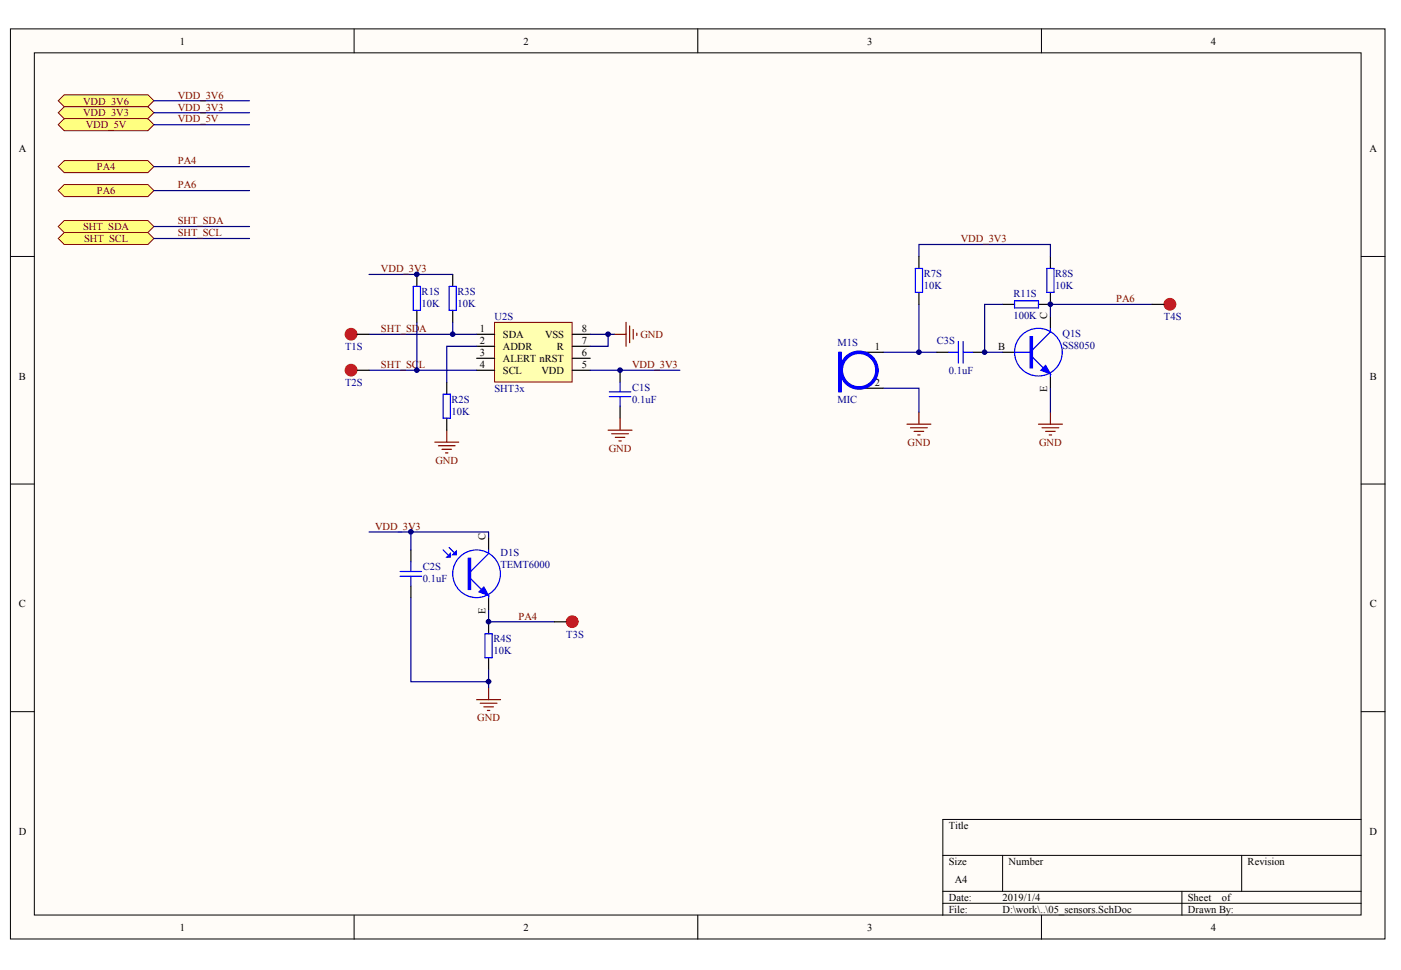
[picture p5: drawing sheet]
<svg xmlns="http://www.w3.org/2000/svg" width="289mm" height="200mm" viewBox="0 0 289 200" stroke-linecap="round" stroke-linejoin="round" font-family="sans-serif">
<g fill="#fffcf8" stroke="#000" stroke-width=".21">
<path d="M2.2 6h283.4v187.6h-283.4z"/>
<path d="M7.1 10.9h273.6v177.8h-273.6z"/>
</g>
<g fill="none" stroke="#000" stroke-width=".21">
<path d="M73 6v4.9M143.9 6v4.9M214.8 6v4.9M2.2 52.9h4.9M280.7 52.9h5M2.2 99.8h4.9M280.7 99.8h5M2.2 146.7h4.9M280.7 146.7h5M194.4 176.4h86.3M206.8 176.4v7.4M256.1 176.4v7.4"/>
<path d="M280.7 169h-86.3v19.7M73 188.7v5M143.9 188.7v5M194.4 183.8h86.3M194.4 186.3h86.3M214.8 188.7v5M243.7 183.8v4.9"/>
</g>
<path d="M13.2 19.5h17.3l1.2 1.3-1.2 1.2h-17.3l-1.2-1.2z" fill-rule="evenodd" fill="#ffff80" stroke="#800000" stroke-width=".21"/>
<path d="M31.7 20.8h19.8" fill="none" stroke="#000080" stroke-width=".25"/>
<path d="M13.2 22h17.3l1.2 1.2-1.2 1.3h-17.3l-1.2-1.3z" fill-rule="evenodd" fill="#ffff80" stroke="#800000" stroke-width=".21"/>
<path d="M31.7 23.2h19.8" fill="none" stroke="#000080" stroke-width=".25"/>
<path d="M102 66.5h16v12.3h-16z" fill="#ffffb0" stroke="#800000" stroke-width=".21"/>
<g fill="none" stroke="#000" stroke-width=".25">
<path d="M86 56.6v2.5M93.4 56.6v2.5M86 64v2.5M93.4 64v2.5M98.3 68.9h3.7M98.3 71.4h3.7M98.3 73.9h3.7M98.3 76.4h3.7M118 68.9h3.7M118 71.4h3.7M118 73.9h3.7M118 76.4h3.7"/>
<path d="M127.9 76.4v2.4M127.9 83.8v2.4"/>
</g>
<path d="M85.2 59.1h1.5v4.9h-1.5zM92.6 59.1h1.5v4.9h-1.5zM127.9 78.8v2M125.7 81.8h4.4M125.7 80.8h4.4M127.9 81.8v2" fill="none" stroke="#00f" stroke-width=".25"/>
<path d="M76.1 56.6h17.3M76.1 76.4h22.2M76.1 68.9h22.2M86 66.5v9.9M93.4 66.5v2.4M121.7 76.4h18.5M121.7 68.9h4.9" fill="none" stroke="#000080" stroke-width=".25"/>
<path d="M126.6 68.9h2.5M129.1 66.5v4.9M129.8 67.2v3.5M130.6 68v1.9M131.3 68.7v.5M125.4 88.7h4.9M126.2 89.4h3.4M126.9 90.2h2M127.6 90.9h.5M127.9 86.2v2.5" fill="none" stroke="#800000" stroke-width=".25"/>
<path d="M13.2 45.5h17.3l1.2 1.2-1.2 1.2h-17.3l-1.2-1.2z" fill-rule="evenodd" fill="#ffff80" stroke="#800000" stroke-width=".21"/>
<path d="M31.7 46.7h19.8" fill="none" stroke="#000080" stroke-width=".25"/>
<path d="M13.2 47.9h17.3l1.2 1.3-1.2 1.2h-17.3l-1.2-1.2z" fill-rule="evenodd" fill="#ffff80" stroke="#800000" stroke-width=".21"/>
<path d="M31.7 49.2h19.8M98.3 71.4h-6.2v7.4M125.4 68.9v2.5h-3.7M84.7 109.7v3.7M84.7 123.3v17.3h16.1M100.8 125.8v2.4h13.5M100.8 138.1v3.7" fill="none" stroke="#000080" stroke-width=".25"/>
<path d="M89.7 91.2h4.9M90.4 91.9h3.5M91.1 92.7h2M91.9 93.4h.5M92.1 88.7v2.5M98.3 144.3h4.9M99 145h3.5M99.8 145.8h1.9M100.5 146.5h.5M100.8 141.8v2.5" fill="none" stroke="#800000" stroke-width=".25"/>
<path d="M92.1 78.8v2.5M92.1 86.2v2.5M84.7 113.4v2.5M84.7 120.8v2.5M100.8 128.2v2.5M100.8 135.6v2.5" fill="none" stroke="#000" stroke-width=".25"/>
<path d="M91.4 81.3h1.5v4.9h-1.5zM82.5 118.8h4.5M82.5 117.9h4.5M84.7 115.9v2M84.7 118.8v2M100 130.7h1.5v4.9h-1.5z" fill="none" stroke="#00f" stroke-width=".25"/>
<path d="M13.2 33.1h17.3l1.2 1.3-1.2 1.2h-17.3l-1.2-1.2z" fill-rule="evenodd" fill="#ffff80" stroke="#800000" stroke-width=".21"/>
<path d="M31.7 34.4h19.8M189.5 52.9v-2.5h27.1v2.5M182.1 72.6h11.1M189.5 62.8v9.8M237.6 62.8h-21v2.4M182.1 80.1h7.4v4.9M216.6 80.1v4.9" fill="none" stroke="#000080" stroke-width=".25"/>
<path d="M189.5 52.9v2.5M216.6 52.9v2.5M189.5 60.3v2.5M206.8 72.6h2.4M216.6 60.3v2.5M216.6 65.2v2.5M216.6 77.6v2.5" fill="none" stroke="#000" stroke-width=".25"/>
<g fill="none" stroke="#00f" stroke-width=".25">
<path d="M188.8 55.4h1.4v4.9h-1.4zM215.9 55.4h1.5v4.9h-1.5zM209.2 72.6h3.7M212.9 73.6l2.2 2.3M216.6 67.7v.7l-3.7 3.8M216.6 77.1v.5"/>
<circle cx="214.1" cy="72.6" r="4.9"/>
</g>
<g fill="#00f" stroke="#00f" stroke-width=".25">
<path d="M215.6 75.4l1 1.7-1.9-.7z"/>
<path d="M212.4 69.4h.5v6.5h-.5z" fill-rule="evenodd"/>
</g>
<path d="M187 87.5h5M187.8 88.2h3.4M188.5 89h2M189.3 89.7h.5M189.5 85v2.5M214.2 87.5h4.9M214.9 88.2h3.5M215.6 89h2M216.4 89.7h.5M216.6 85v2.5" fill="none" stroke="#800000" stroke-width=".25"/>
<path d="M13.2 24.5h17.3l1.2 1.2-1.2 1.3h-17.3l-1.2-1.3z" fill-rule="evenodd" fill="#ffff80" stroke="#800000" stroke-width=".21"/>
<path d="M31.7 25.7h19.8M76.1 109.7h24.7v1.2" fill="none" stroke="#000080" stroke-width=".25"/>
<path d="M13.2 38.1h17.3l1.2 1.2-1.2 1.2h-17.3l-1.2-1.2z" fill-rule="evenodd" fill="#ffff80" stroke="#800000" stroke-width=".21"/>
<path d="M31.7 39.3h19.8M206.8 62.8h-3.7v9.8h3.7" fill="none" stroke="#000080" stroke-width=".25"/>
<path d="M73.6 68.9h2.5M73.6 76.4h2.5M178.4 72.6h3.7M193.2 72.6h2.5M200.6 72.6h2.5M206.8 62.8h2.4M214.2 62.8h2.4M237.6 62.8h2.4M178.4 80.1h3.7M100.8 110.9v2.5M100.8 123.3v2.5M114.3 128.2h2.5" fill="none" stroke="#000" stroke-width=".25"/>
<g fill="none" stroke="#00f" stroke-width=".25">
<path d="M195.7 72.6h1.9M197.6 70.4v4.5M198.6 72.6h2M198.6 70.4v4.5M209.2 62h5v1.5h-5zM91.4 113.4l1 1M92.6 112.9l1 1M97.1 119.3l2.2 2.3M100.8 113.4v.7l-3.7 3.8M100.8 122.8v.5"/>
<circle cx="98.3" cy="118.3" r="4.9"/>
</g>
<g fill="#ee0e22" stroke="#ee0e22" stroke-width=".21">
<circle cx="72.4" cy="68.9" r="1.22"/>
<circle cx="72.4" cy="76.3" r="1.22"/>
<circle cx="118" cy="128.2" r="1.22"/>
<circle cx="241.3" cy="62.7" r="1.22"/>
</g>
<g fill="#00f" stroke="#00f" stroke-width=".25">
<path d="M99.8 121.1l1 1.7-2-.8z"/>
<path d="M94.1 113.7v.7h-.7z"/>
<path d="M92.9 114.1v.8h-.8z"/>
<path d="M96.6 115.1h.5v6.5h-.5z" fill-rule="evenodd"/>
<path d="M173 72.6h.5v8.2h-.5z" fill-rule="evenodd"/>
</g>
<circle cx="177.2" cy="76.3" r="3.7" fill="none" stroke="#00f" stroke-width=".74"/>
<g fill="#000080" stroke="#000080" stroke-width=".21">
<circle cx="84.7" cy="109.7" r=".48"/>
<circle cx="86" cy="76.3" r=".48"/>
<circle cx="86" cy="56.6" r=".48"/>
<circle cx="93.4" cy="68.9" r=".48"/>
<circle cx="100.8" cy="140.5" r=".48"/>
<circle cx="100.8" cy="128.2" r=".48"/>
<circle cx="125.4" cy="68.9" r=".48"/>
<circle cx="127.9" cy="76.3" r=".48"/>
<circle cx="189.5" cy="72.6" r=".48"/>
<circle cx="203" cy="72.6" r=".47"/>
<circle cx="216.6" cy="62.7" r=".48"/>
</g>
<g font-size="2.2">
<text x="37.1" y="9.2">1</text>
<text x="107.9" y="9.2">2</text>
<text x="178.8" y="9.2">3</text>
<text x="249.7" y="9.2">4</text>
<text x="3.9" y="31.4">A</text>
<text x="282.4" y="31.4">A</text>
<text x="98.9" y="68.5">1</text>
<text x="98.9" y="71">2</text>
<text x="103.7" y="69.7">SDA</text>
<text x="112.4" y="69.7">VSS</text>
<text x="120" y="71">7</text>
<text x="120" y="68.5">8</text>
<text x="98.9" y="73.4">3</text>
<text x="98.9" y="75.9">4</text>
<text x="103.7" y="72.2">ADDR</text>
<text x="103.7" y="74.7">ALERT nRST</text>
<text x="103.7" y="77.1">SCL</text>
<text x="111.7" y="77.1">VDD</text>
<text x="114.9" y="72.2">R</text>
<text x="120" y="75.9">5</text>
<text x="120" y="73.4">6</text>
<text x="180.4" y="72.2">1</text>
<text x="205.8" y="72.2">B</text>
<text x="3.9" y="78.3">B</text>
<text x="180.4" y="79.6">2</text>
<text x="282.5" y="78.3">B</text>
<text x="3.9" y="125.2">C</text>
<text x="282.5" y="125.2">C</text>
<text x="3.9" y="172.2">D</text>
<text x="195.7" y="170.9">Title</text>
<text x="282.4" y="172.2">D</text>
<text x="195.7" y="178.3">Size</text>
<text x="208" y="178.3">Number</text>
<text x="257.3" y="178.3">Revision</text>
<text x="195.7" y="185.7">Date:</text>
<text x="196.9" y="182">A4</text>
<text x="206.8" y="185.7">2019/1/4</text>
<text x="245" y="185.7">Sheet</text>
<text x="252" y="185.7">of</text>
<text x="37.1" y="192">1</text>
<text x="107.9" y="192">2</text>
<text x="178.8" y="192">3</text>
<text x="195.7" y="188.2">File:</text>
<text x="206.8" y="188.2">D:\work\..\05_sensors.SchDoc</text>
<text x="245" y="188.2">Drawn By:</text>
<text x="249.7" y="192">4</text>
</g>
<g font-size="2.2" fill="#800000">
<text x="17.2" y="21.6">VDD_3V6</text>
<text x="36.7" y="20.3">VDD_3V6</text>
<text x="36.7" y="22.8">VDD_3V3</text>
<text x="17.2" y="24">VDD_3V3</text>
<text x="17.7" y="26.5">VDD_5V</text>
<text x="36.7" y="25.3">VDD_5V</text>
<text x="19.9" y="35.1">PA4</text>
<text x="36.7" y="33.9">PA4</text>
<text x="19.9" y="40.1">PA6</text>
<text x="36.7" y="38.8">PA6</text>
<text x="17.2" y="47.5">SHT_SDA</text>
<text x="36.7" y="46.3">SHT_SDA</text>
<text x="17.3" y="50">SHT_SCL</text>
<text x="36.7" y="48.7">SHT_SCL</text>
<text x="198.1" y="50">VDD_3V3</text>
<text x="78.6" y="56.1">VDD_3V3</text>
<text x="230.2" y="62.3">PA6</text>
<text x="78.6" y="68.5">SHT_SDA</text>
<text x="132.1" y="69.7">GND</text>
<text x="78.6" y="75.9">SHT_SCL</text>
<text x="130.3" y="75.9">VDD_3V3</text>
<text x="89.8" y="95.6">GND</text>
<text x="125.5" y="93.1">GND</text>
<text x="187.2" y="91.9">GND</text>
<text x="214.3" y="91.9">GND</text>
<text x="77.3" y="109.2">VDD_3V3</text>
<text x="106.9" y="127.8">PA4</text>
<text x="98.4" y="148.7">GND</text>
</g>
<g font-size="2.2" fill="#000080">
<text x="190.5" y="57.1">R7S</text>
<text x="190.5" y="59.6">10K</text>
<text x="217.6" y="57.1">R8S</text>
<text x="217.6" y="59.6">10K</text>
<text x="87" y="60.8">R1S</text>
<text x="87" y="63.3">10K</text>
<text x="94.4" y="60.8">R3S</text>
<text x="94.4" y="63.3">10K</text>
<text x="209" y="61.3">R11S</text>
<text x="209" y="65.8">100K</text>
<text x="102" y="66">U2S</text>
<text x="172.7" y="71.4">M1S</text>
<text x="193.2" y="71">C3S</text>
<text x="219.1" y="69.5">Q1S</text>
<text x="219.1" y="71.9">SS8050</text>
<text x="240" y="66">T4S</text>
<text x="71.2" y="72.2">T1S</text>
<text x="195.7" y="77.1">0.1uF</text>
<text x="71.2" y="79.6">T2S</text>
<text x="93.1" y="83.1">R2S</text>
<text x="102" y="80.8">SHT3x</text>
<text x="130.3" y="80.6">C1S</text>
<text x="130.3" y="83.1">0.1uF</text>
<text x="172.7" y="83.1">MIC</text>
<text x="93.1" y="85.5">10K</text>
<text x="87.2" y="117.6">C2S</text>
<text x="103.2" y="114.7">D1S</text>
<text x="103.2" y="117.1">TEMT6000</text>
<text x="87.2" y="120.1">0.1uF</text>
<text x="116.8" y="131.5">T3S</text>
<text x="101.7" y="132.5">R4S</text>
<text x="101.7" y="134.9">10K</text>
</g>
<g font-size="2.1">
<text x="216" y="65.7" transform="rotate(-90 216 65.7)">C</text>
<text x="216" y="80.9" transform="rotate(-90 216 80.9)">E</text>
<text x="100.1" y="111.4" transform="rotate(-90 100.1 111.4)">C</text>
<text x="100.1" y="126.6" transform="rotate(-90 100.1 126.6)">E</text>
</g>
</svg>
